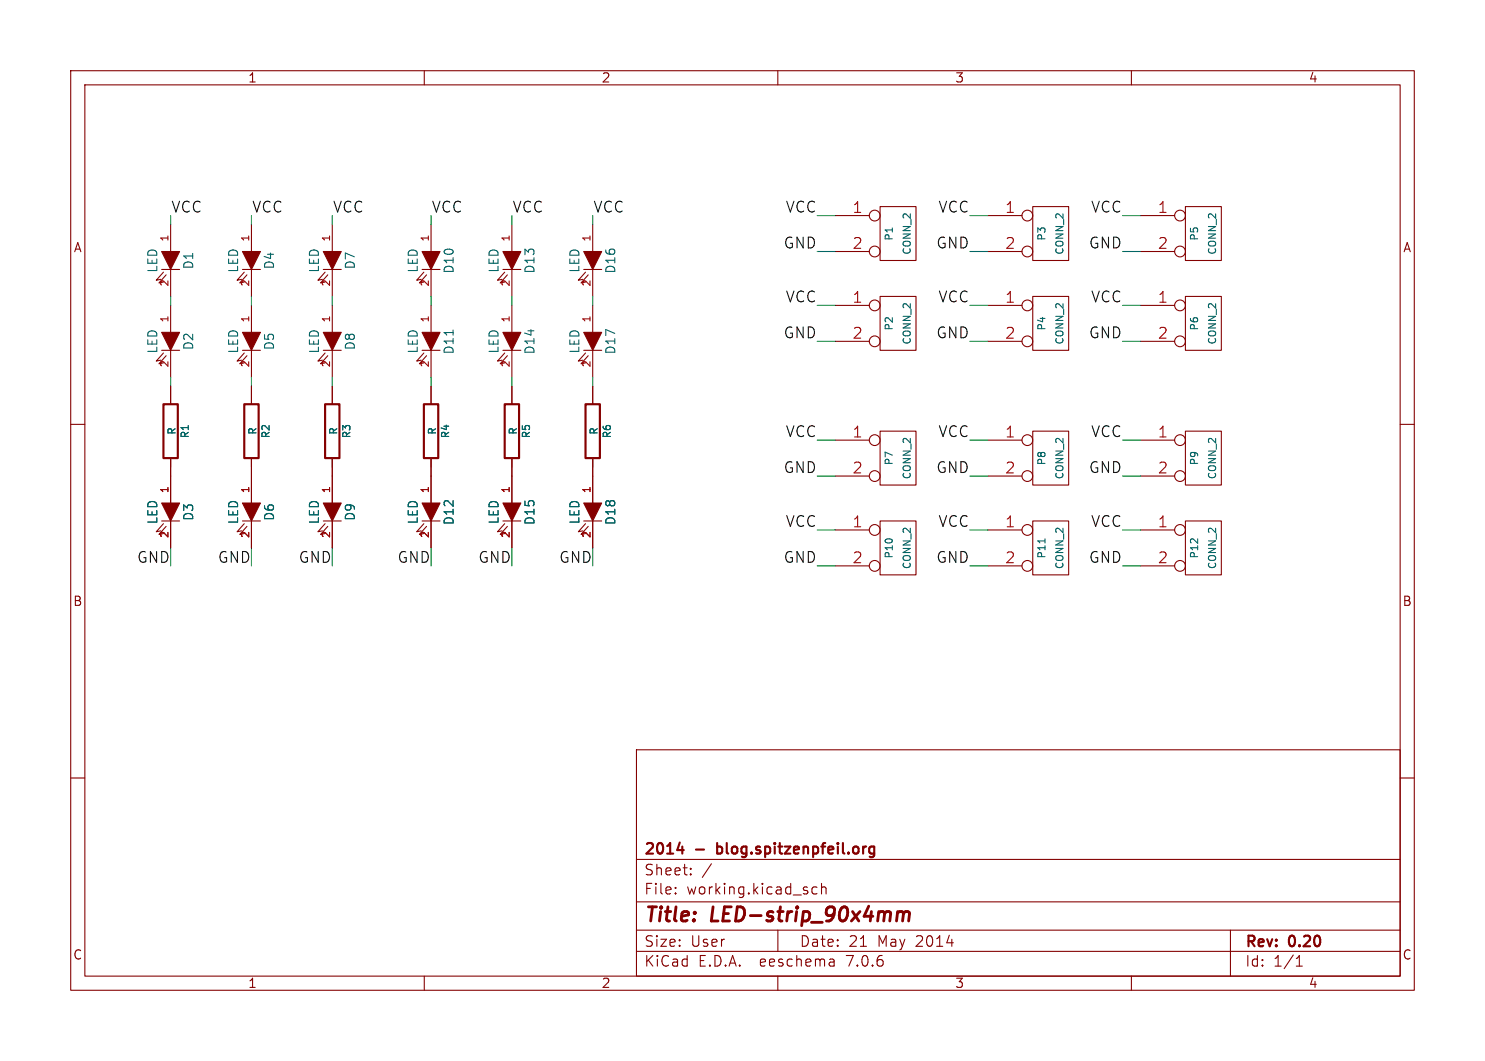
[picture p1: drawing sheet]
(kicad_sch (version 20230121) (generator eeschema)

 (paper "User" 210.007 150.012)

 (title_block
  (title "LED-strip_90x4mm")
  (date "21 May 2014")
  (rev "0.20")
  (company "2014 - blog.spitzenpfeil.org"))

 (lib_symbols
  (symbol "LED-strip_90x4mm-rescue:CONN_2" (pin_names (offset 1.016) hide) (in_bom yes) (on_board yes)
   (property "Reference" "P" (at -1.27 0 90) (effects (font (size 1.016 1.016))))
   (property "Value" "CONN_2" (at 1.27 0 90) (effects (font (size 1.016 1.016))))
   (property "Footprint" "" (at 0 0 0) (effects (font (size 1.524 1.524))))
   (property "Datasheet" "" (at 0 0 0) (effects (font (size 1.524 1.524))))
   (symbol "CONN_2_0_1"
    (rectangle (start -2.54 3.81) (end 2.54 -3.81) (stroke (width 0) (type solid)) (fill (type none))))
   (symbol "CONN_2_1_1"
    (pin passive inverted (at -8.89 2.54 0) (length 6.35) (name "P1" (effects (font (size 1.524 1.524)))) (number "1" (effects (font (size 1.524 1.524)))))
    (pin passive inverted (at -8.89 -2.54 0) (length 6.35) (name "PM" (effects (font (size 1.524 1.524)))) (number "2" (effects (font (size 1.524 1.524)))))))
  (symbol "LED-strip_90x4mm-rescue:LED" (pin_names (offset 1.016) hide) (in_bom yes) (on_board yes)
   (property "Reference" "D" (at 0 2.54 0) (effects (font (size 1.27 1.27))))
   (property "Value" "LED" (at 0 -2.54 0) (effects (font (size 1.27 1.27))))
   (property "Footprint" "" (at 0 0 0) (effects (font (size 1.524 1.524))))
   (property "Datasheet" "" (at 0 0 0) (effects (font (size 1.524 1.524))))
   (symbol "LED_0_1"
    (polyline (pts (xy 1.27 1.27) (xy 1.27 -1.27)) (stroke (width 0) (type solid)) (fill (type none)))
    (polyline (pts (xy -1.27 1.27) (xy 1.27 0) (xy -1.27 -1.27)) (stroke (width 0) (type solid)) (fill (type outline)))
    (polyline (pts (xy 1.651 -1.016) (xy 2.794 -2.032) (xy 2.667 -1.397)) (stroke (width 0) (type solid)) (fill (type none)))
    (polyline (pts (xy 2.032 -0.635) (xy 3.175 -1.651) (xy 3.048 -1.016)) (stroke (width 0) (type solid)) (fill (type none))))
   (symbol "LED_1_1"
    (pin passive line (at -5.08 0 0) (length 3.81) (name "A" (effects (font (size 1.016 1.016)))) (number "1" (effects (font (size 1.016 1.016)))))
    (pin passive line (at 5.08 0 180) (length 3.81) (name "K" (effects (font (size 1.016 1.016)))) (number "2" (effects (font (size 1.016 1.016)))))))
  (symbol "LED-strip_90x4mm-rescue:R" (pin_numbers hide) (pin_names (offset 0)) (in_bom yes) (on_board yes)
   (property "Reference" "R" (at 2.032 0 90) (effects (font (size 1.016 1.016))))
   (property "Value" "R" (at 0.1778 0.0254 90) (effects (font (size 1.016 1.016))))
   (property "Footprint" "" (at -1.778 0 90) (effects (font (size 0.762 0.762))))
   (property "Datasheet" "" (at 0 0 0) (effects (font (size 0.762 0.762))))
   (symbol "R_0_1"
    (rectangle (start -1.016 3.81) (end 1.016 -3.81) (stroke (width 0.3048) (type solid)) (fill (type none))))
   (symbol "R_1_1"
    (pin passive line (at 0 6.35 270) (length 2.54) (name "~" (effects (font (size 1.524 1.524)))) (number "1" (effects (font (size 1.524 1.524)))))
    (pin passive line (at 0 -6.35 90) (length 2.54) (name "~" (effects (font (size 1.524 1.524)))) (number "2" (effects (font (size 1.524 1.524))))))))


 (wire (pts (xy 46.99 41.91) (xy 46.99 43.18)) (stroke (width 0) (type default)))
 (wire (pts (xy 137.16 80.01) (xy 139.7 80.01)) (stroke (width 0) (type default)))
 (wire (pts (xy 115.57 62.23) (xy 118.11 62.23)) (stroke (width 0) (type default)))
 (wire (pts (xy 158.75 43.18) (xy 161.29 43.18)) (stroke (width 0) (type default)))
 (wire (pts (xy 24.13 64.77) (xy 24.13 66.04)) (stroke (width 0) (type default)))
 (wire (pts (xy 35.56 30.48) (xy 35.56 31.75)) (stroke (width 0) (type default)))
 (wire (pts (xy 35.56 41.91) (xy 35.56 43.18)) (stroke (width 0) (type default)))
 (wire (pts (xy 137.16 30.48) (xy 139.7 30.48)) (stroke (width 0) (type default)))
 (wire (pts (xy 115.57 48.26) (xy 118.11 48.26)) (stroke (width 0) (type default)))
 (wire (pts (xy 137.16 48.26) (xy 139.7 48.26)) (stroke (width 0) (type default)))
 (wire (pts (xy 83.82 77.47) (xy 83.82 80.01)) (stroke (width 0) (type default)))
 (wire (pts (xy 83.82 30.48) (xy 83.82 31.75)) (stroke (width 0) (type default)))
 (wire (pts (xy 115.57 35.56) (xy 118.11 35.56)) (stroke (width 0) (type default)))
 (wire (pts (xy 158.75 80.01) (xy 161.29 80.01)) (stroke (width 0) (type default)))
 (wire (pts (xy 60.96 53.34) (xy 60.96 54.61)) (stroke (width 0) (type default)))
 (wire (pts (xy 115.57 67.31) (xy 118.11 67.31)) (stroke (width 0) (type default)))
 (wire (pts (xy 115.57 74.93) (xy 118.11 74.93)) (stroke (width 0) (type default)))
 (wire (pts (xy 72.39 53.34) (xy 72.39 54.61)) (stroke (width 0) (type default)))
 (wire (pts (xy 60.96 41.91) (xy 60.96 43.18)) (stroke (width 0) (type default)))
 (wire (pts (xy 137.16 67.31) (xy 139.7 67.31)) (stroke (width 0) (type default)))
 (wire (pts (xy 72.39 77.47) (xy 72.39 80.01)) (stroke (width 0) (type default)))
 (wire (pts (xy 24.13 53.34) (xy 24.13 54.61)) (stroke (width 0) (type default)))
 (wire (pts (xy 24.13 41.91) (xy 24.13 43.18)) (stroke (width 0) (type default)))
 (wire (pts (xy 83.82 64.77) (xy 83.82 66.04)) (stroke (width 0) (type default)))
 (wire (pts (xy 24.13 77.47) (xy 24.13 80.01)) (stroke (width 0) (type default)))
 (wire (pts (xy 72.39 30.48) (xy 72.39 31.75)) (stroke (width 0) (type default)))
 (wire (pts (xy 46.99 30.48) (xy 46.99 31.75)) (stroke (width 0) (type default)))
 (wire (pts (xy 115.57 43.18) (xy 118.11 43.18)) (stroke (width 0) (type default)))
 (wire (pts (xy 115.57 30.48) (xy 118.11 30.48)) (stroke (width 0) (type default)))
 (wire (pts (xy 60.96 30.48) (xy 60.96 31.75)) (stroke (width 0) (type default)))
 (wire (pts (xy 158.75 74.93) (xy 161.29 74.93)) (stroke (width 0) (type default)))
 (wire (pts (xy 137.16 62.23) (xy 139.7 62.23)) (stroke (width 0) (type default)))
 (wire (pts (xy 60.96 77.47) (xy 60.96 80.01)) (stroke (width 0) (type default)))
 (wire (pts (xy 137.16 35.56) (xy 139.7 35.56)) (stroke (width 0) (type default)))
 (wire (pts (xy 46.99 53.34) (xy 46.99 54.61)) (stroke (width 0) (type default)))
 (wire (pts (xy 83.82 41.91) (xy 83.82 43.18)) (stroke (width 0) (type default)))
 (wire (pts (xy 158.75 30.48) (xy 161.29 30.48)) (stroke (width 0) (type default)))
 (wire (pts (xy 158.75 48.26) (xy 161.29 48.26)) (stroke (width 0) (type default)))
 (wire (pts (xy 72.39 41.91) (xy 72.39 43.18)) (stroke (width 0) (type default)))
 (wire (pts (xy 46.99 77.47) (xy 46.99 80.01)) (stroke (width 0) (type default)))
 (wire (pts (xy 46.99 64.77) (xy 46.99 66.04)) (stroke (width 0) (type default)))
 (wire (pts (xy 83.82 53.34) (xy 83.82 54.61)) (stroke (width 0) (type default)))
 (wire (pts (xy 158.75 35.56) (xy 161.29 35.56)) (stroke (width 0) (type default)))
 (wire (pts (xy 35.56 64.77) (xy 35.56 66.04)) (stroke (width 0) (type default)))
 (wire (pts (xy 158.75 67.31) (xy 161.29 67.31)) (stroke (width 0) (type default)))
 (wire (pts (xy 72.39 64.77) (xy 72.39 66.04)) (stroke (width 0) (type default)))
 (wire (pts (xy 35.56 77.47) (xy 35.56 80.01)) (stroke (width 0) (type default)))
 (wire (pts (xy 137.16 74.93) (xy 139.7 74.93)) (stroke (width 0) (type default)))
 (wire (pts (xy 35.56 53.34) (xy 35.56 54.61)) (stroke (width 0) (type default)))
 (wire (pts (xy 137.16 43.18) (xy 139.7 43.18)) (stroke (width 0) (type default)))
 (wire (pts (xy 158.75 62.23) (xy 161.29 62.23)) (stroke (width 0) (type default)))
 (wire (pts (xy 60.96 64.77) (xy 60.96 66.04)) (stroke (width 0) (type default)))
 (wire (pts (xy 115.57 80.01) (xy 118.11 80.01)) (stroke (width 0) (type default)))
 (wire (pts (xy 24.13 30.48) (xy 24.13 31.75)) (stroke (width 0) (type default)))

 (label "VCC" (at 46.99 30.48 0) (effects (font (size 1.524 1.524)) (justify left bottom)))
 (label "GND" (at 46.99 80.01 180) (effects (font (size 1.524 1.524)) (justify right bottom)))
 (label "GND" (at 158.75 48.26 180) (effects (font (size 1.524 1.524)) (justify right bottom)))
 (label "GND" (at 115.57 48.26 180) (effects (font (size 1.524 1.524)) (justify right bottom)))
 (label "GND" (at 115.57 67.31 180) (effects (font (size 1.524 1.524)) (justify right bottom)))
 (label "VCC" (at 35.56 30.48 0) (effects (font (size 1.524 1.524)) (justify left bottom)))
 (label "GND" (at 24.13 80.01 180) (effects (font (size 1.524 1.524)) (justify right bottom)))
 (label "VCC" (at 83.82 30.48 0) (effects (font (size 1.524 1.524)) (justify left bottom)))
 (label "GND" (at 60.96 80.01 180) (effects (font (size 1.524 1.524)) (justify right bottom)))
 (label "VCC" (at 24.13 30.48 0) (effects (font (size 1.524 1.524)) (justify left bottom)))
 (label "VCC" (at 158.75 43.18 180) (effects (font (size 1.524 1.524)) (justify right bottom)))
 (label "GND" (at 158.75 80.01 180) (effects (font (size 1.524 1.524)) (justify right bottom)))
 (label "GND" (at 137.16 48.26 180) (effects (font (size 1.524 1.524)) (justify right bottom)))
 (label "GND" (at 115.57 80.01 180) (effects (font (size 1.524 1.524)) (justify right bottom)))
 (label "VCC" (at 137.16 74.93 180) (effects (font (size 1.524 1.524)) (justify right bottom)))
 (label "VCC" (at 115.57 30.48 180) (effects (font (size 1.524 1.524)) (justify right bottom)))
 (label "VCC" (at 137.16 43.18 180) (effects (font (size 1.524 1.524)) (justify right bottom)))
 (label "GND" (at 137.16 67.31 180) (effects (font (size 1.524 1.524)) (justify right bottom)))
 (label "VCC" (at 115.57 74.93 180) (effects (font (size 1.524 1.524)) (justify right bottom)))
 (label "GND" (at 35.56 80.01 180) (effects (font (size 1.524 1.524)) (justify right bottom)))
 (label "VCC" (at 158.75 30.48 180) (effects (font (size 1.524 1.524)) (justify right bottom)))
 (label "VCC" (at 60.96 30.48 0) (effects (font (size 1.524 1.524)) (justify left bottom)))
 (label "GND" (at 72.39 80.01 180) (effects (font (size 1.524 1.524)) (justify right bottom)))
 (label "VCC" (at 137.16 62.23 180) (effects (font (size 1.524 1.524)) (justify right bottom)))
 (label "VCC" (at 72.39 30.48 0) (effects (font (size 1.524 1.524)) (justify left bottom)))
 (label "GND" (at 158.75 67.31 180) (effects (font (size 1.524 1.524)) (justify right bottom)))
 (label "VCC" (at 115.57 43.18 180) (effects (font (size 1.524 1.524)) (justify right bottom)))
 (label "VCC" (at 115.57 62.23 180) (effects (font (size 1.524 1.524)) (justify right bottom)))
 (label "VCC" (at 137.16 30.48 180) (effects (font (size 1.524 1.524)) (justify right bottom)))
 (label "GND" (at 137.16 35.56 180) (effects (font (size 1.524 1.524)) (justify right bottom)))
 (label "GND" (at 137.16 80.01 180) (effects (font (size 1.524 1.524)) (justify right bottom)))
 (label "VCC" (at 158.75 74.93 180) (effects (font (size 1.524 1.524)) (justify right bottom)))
 (label "VCC" (at 158.75 62.23 180) (effects (font (size 1.524 1.524)) (justify right bottom)))
 (label "GND" (at 158.75 35.56 180) (effects (font (size 1.524 1.524)) (justify right bottom)))
 (label "GND" (at 83.82 80.01 180) (effects (font (size 1.524 1.524)) (justify right bottom)))
 (label "GND" (at 115.57 35.56 180) (effects (font (size 1.524 1.524)) (justify right bottom)))

 (symbol (lib_id "LED-strip_90x4mm-rescue:LED") (at 24.13 36.83 270) (unit 1) (in_bom yes) (on_board yes) (dnp no)
  (property "Reference" "D1" (at 26.67 36.83 0) (effects (font (size 1.27 1.27))))
  (property "Value" "LED" (at 21.59 36.83 0) (effects (font (size 1.27 1.27))))
  (property "Footprint" "" (at 24.13 36.83 0) (effects (font (size 1.524 1.524))))
  (property "Datasheet" "" (at 24.13 36.83 0) (effects (font (size 1.524 1.524)))) (pin "1") (pin "2"))

 (symbol (lib_id "LED-strip_90x4mm-rescue:LED") (at 24.13 48.26 270) (unit 1) (in_bom yes) (on_board yes) (dnp no)
  (property "Reference" "D2" (at 26.67 48.26 0) (effects (font (size 1.27 1.27))))
  (property "Value" "LED" (at 21.59 48.26 0) (effects (font (size 1.27 1.27))))
  (property "Footprint" "" (at 24.13 48.26 0) (effects (font (size 1.524 1.524))))
  (property "Datasheet" "" (at 24.13 48.26 0) (effects (font (size 1.524 1.524)))) (pin "1") (pin "2"))

 (symbol (lib_id "LED-strip_90x4mm-rescue:LED") (at 24.13 72.39 270) (unit 1) (in_bom yes) (on_board yes) (dnp no)
  (property "Reference" "D3" (at 26.67 72.39 0) (effects (font (size 1.27 1.27))))
  (property "Value" "LED" (at 21.59 72.39 0) (effects (font (size 1.27 1.27))))
  (property "Footprint" "" (at 24.13 72.39 0) (effects (font (size 1.524 1.524))))
  (property "Datasheet" "" (at 24.13 72.39 0) (effects (font (size 1.524 1.524)))) (pin "1") (pin "2"))

 (symbol (lib_id "LED-strip_90x4mm-rescue:R") (at 24.13 60.96 0) (unit 1) (in_bom yes) (on_board yes) (dnp no)
  (property "Reference" "R1" (at 26.162 60.96 90) (effects (font (size 1.016 1.016))))
  (property "Value" "R" (at 24.3078 60.9346 90) (effects (font (size 1.016 1.016))))
  (property "Footprint" "" (at 22.352 60.96 90) (effects (font (size 0.762 0.762))))
  (property "Datasheet" "" (at 24.13 60.96 0) (effects (font (size 0.762 0.762)))) (pin "1") (pin "2"))

 (symbol (lib_id "LED-strip_90x4mm-rescue:CONN_2") (at 127 33.02 0) (unit 1) (in_bom yes) (on_board yes) (dnp no)
  (property "Reference" "P1" (at 125.73 33.02 90) (effects (font (size 1.016 1.016))))
  (property "Value" "CONN_2" (at 128.27 33.02 90) (effects (font (size 1.016 1.016))))
  (property "Footprint" "" (at 127 33.02 0) (effects (font (size 1.524 1.524))))
  (property "Datasheet" "" (at 127 33.02 0) (effects (font (size 1.524 1.524)))) (pin "1") (pin "2"))

 (symbol (lib_id "LED-strip_90x4mm-rescue:CONN_2") (at 127 45.72 0) (unit 1) (in_bom yes) (on_board yes) (dnp no)
  (property "Reference" "P2" (at 125.73 45.72 90) (effects (font (size 1.016 1.016))))
  (property "Value" "CONN_2" (at 128.27 45.72 90) (effects (font (size 1.016 1.016))))
  (property "Footprint" "" (at 127 45.72 0) (effects (font (size 1.524 1.524))))
  (property "Datasheet" "" (at 127 45.72 0) (effects (font (size 1.524 1.524)))) (pin "1") (pin "2"))

 (symbol (lib_id "LED-strip_90x4mm-rescue:LED") (at 35.56 36.83 270) (unit 1) (in_bom yes) (on_board yes) (dnp no)
  (property "Reference" "D4" (at 38.1 36.83 0) (effects (font (size 1.27 1.27))))
  (property "Value" "LED" (at 33.02 36.83 0) (effects (font (size 1.27 1.27))))
  (property "Footprint" "" (at 35.56 36.83 0) (effects (font (size 1.524 1.524))))
  (property "Datasheet" "" (at 35.56 36.83 0) (effects (font (size 1.524 1.524)))) (pin "1") (pin "2"))

 (symbol (lib_id "LED-strip_90x4mm-rescue:LED") (at 35.56 48.26 270) (unit 1) (in_bom yes) (on_board yes) (dnp no)
  (property "Reference" "D5" (at 38.1 48.26 0) (effects (font (size 1.27 1.27))))
  (property "Value" "LED" (at 33.02 48.26 0) (effects (font (size 1.27 1.27))))
  (property "Footprint" "" (at 35.56 48.26 0) (effects (font (size 1.524 1.524))))
  (property "Datasheet" "" (at 35.56 48.26 0) (effects (font (size 1.524 1.524)))) (pin "1") (pin "2"))

 (symbol (lib_id "LED-strip_90x4mm-rescue:LED") (at 35.56 72.39 270) (unit 1) (in_bom yes) (on_board yes) (dnp no)
  (property "Reference" "D6" (at 38.1 72.39 0) (effects (font (size 1.27 1.27))))
  (property "Value" "LED" (at 33.02 72.39 0) (effects (font (size 1.27 1.27))))
  (property "Footprint" "" (at 35.56 72.39 0) (effects (font (size 1.524 1.524))))
  (property "Datasheet" "" (at 35.56 72.39 0) (effects (font (size 1.524 1.524)))) (pin "1") (pin "2"))

 (symbol (lib_id "LED-strip_90x4mm-rescue:R") (at 35.56 60.96 0) (unit 1) (in_bom yes) (on_board yes) (dnp no)
  (property "Reference" "R2" (at 37.592 60.96 90) (effects (font (size 1.016 1.016))))
  (property "Value" "R" (at 35.7378 60.9346 90) (effects (font (size 1.016 1.016))))
  (property "Footprint" "" (at 33.782 60.96 90) (effects (font (size 0.762 0.762))))
  (property "Datasheet" "" (at 35.56 60.96 0) (effects (font (size 0.762 0.762)))) (pin "1") (pin "2"))

 (symbol (lib_id "LED-strip_90x4mm-rescue:LED") (at 46.99 36.83 270) (unit 1) (in_bom yes) (on_board yes) (dnp no)
  (property "Reference" "D7" (at 49.53 36.83 0) (effects (font (size 1.27 1.27))))
  (property "Value" "LED" (at 44.45 36.83 0) (effects (font (size 1.27 1.27))))
  (property "Footprint" "" (at 46.99 36.83 0) (effects (font (size 1.524 1.524))))
  (property "Datasheet" "" (at 46.99 36.83 0) (effects (font (size 1.524 1.524)))) (pin "1") (pin "2"))

 (symbol (lib_id "LED-strip_90x4mm-rescue:LED") (at 46.99 48.26 270) (unit 1) (in_bom yes) (on_board yes) (dnp no)
  (property "Reference" "D8" (at 49.53 48.26 0) (effects (font (size 1.27 1.27))))
  (property "Value" "LED" (at 44.45 48.26 0) (effects (font (size 1.27 1.27))))
  (property "Footprint" "" (at 46.99 48.26 0) (effects (font (size 1.524 1.524))))
  (property "Datasheet" "" (at 46.99 48.26 0) (effects (font (size 1.524 1.524)))) (pin "1") (pin "2"))

 (symbol (lib_id "LED-strip_90x4mm-rescue:LED") (at 46.99 72.39 270) (unit 1) (in_bom yes) (on_board yes) (dnp no)
  (property "Reference" "D9" (at 49.53 72.39 0) (effects (font (size 1.27 1.27))))
  (property "Value" "LED" (at 44.45 72.39 0) (effects (font (size 1.27 1.27))))
  (property "Footprint" "" (at 46.99 72.39 0) (effects (font (size 1.524 1.524))))
  (property "Datasheet" "" (at 46.99 72.39 0) (effects (font (size 1.524 1.524)))) (pin "1") (pin "2"))

 (symbol (lib_id "LED-strip_90x4mm-rescue:R") (at 46.99 60.96 0) (unit 1) (in_bom yes) (on_board yes) (dnp no)
  (property "Reference" "R3" (at 49.022 60.96 90) (effects (font (size 1.016 1.016))))
  (property "Value" "R" (at 47.1678 60.9346 90) (effects (font (size 1.016 1.016))))
  (property "Footprint" "" (at 45.212 60.96 90) (effects (font (size 0.762 0.762))))
  (property "Datasheet" "" (at 46.99 60.96 0) (effects (font (size 0.762 0.762)))) (pin "1") (pin "2"))

 (symbol (lib_id "LED-strip_90x4mm-rescue:CONN_2") (at 148.59 33.02 0) (unit 1) (in_bom yes) (on_board yes) (dnp no)
  (property "Reference" "P3" (at 147.32 33.02 90) (effects (font (size 1.016 1.016))))
  (property "Value" "CONN_2" (at 149.86 33.02 90) (effects (font (size 1.016 1.016))))
  (property "Footprint" "" (at 148.59 33.02 0) (effects (font (size 1.524 1.524))))
  (property "Datasheet" "" (at 148.59 33.02 0) (effects (font (size 1.524 1.524)))) (pin "1") (pin "2"))

 (symbol (lib_id "LED-strip_90x4mm-rescue:CONN_2") (at 148.59 45.72 0) (unit 1) (in_bom yes) (on_board yes) (dnp no)
  (property "Reference" "P4" (at 147.32 45.72 90) (effects (font (size 1.016 1.016))))
  (property "Value" "CONN_2" (at 149.86 45.72 90) (effects (font (size 1.016 1.016))))
  (property "Footprint" "" (at 148.59 45.72 0) (effects (font (size 1.524 1.524))))
  (property "Datasheet" "" (at 148.59 45.72 0) (effects (font (size 1.524 1.524)))) (pin "1") (pin "2"))

 (symbol (lib_id "LED-strip_90x4mm-rescue:CONN_2") (at 170.18 33.02 0) (unit 1) (in_bom yes) (on_board yes) (dnp no)
  (property "Reference" "P5" (at 168.91 33.02 90) (effects (font (size 1.016 1.016))))
  (property "Value" "CONN_2" (at 171.45 33.02 90) (effects (font (size 1.016 1.016))))
  (property "Footprint" "" (at 170.18 33.02 0) (effects (font (size 1.524 1.524))))
  (property "Datasheet" "" (at 170.18 33.02 0) (effects (font (size 1.524 1.524)))) (pin "1") (pin "2"))

 (symbol (lib_id "LED-strip_90x4mm-rescue:CONN_2") (at 170.18 45.72 0) (unit 1) (in_bom yes) (on_board yes) (dnp no)
  (property "Reference" "P6" (at 168.91 45.72 90) (effects (font (size 1.016 1.016))))
  (property "Value" "CONN_2" (at 171.45 45.72 90) (effects (font (size 1.016 1.016))))
  (property "Footprint" "" (at 170.18 45.72 0) (effects (font (size 1.524 1.524))))
  (property "Datasheet" "" (at 170.18 45.72 0) (effects (font (size 1.524 1.524)))) (pin "1") (pin "2"))

 (symbol (lib_id "LED-strip_90x4mm-rescue:LED") (at 60.96 36.83 270) (unit 1) (in_bom yes) (on_board yes) (dnp no)
  (property "Reference" "D10" (at 63.5 36.83 0) (effects (font (size 1.27 1.27))))
  (property "Value" "LED" (at 58.42 36.83 0) (effects (font (size 1.27 1.27))))
  (property "Footprint" "" (at 60.96 36.83 0) (effects (font (size 1.524 1.524))))
  (property "Datasheet" "" (at 60.96 36.83 0) (effects (font (size 1.524 1.524)))) (pin "1") (pin "2"))

 (symbol (lib_id "LED-strip_90x4mm-rescue:LED") (at 60.96 48.26 270) (unit 1) (in_bom yes) (on_board yes) (dnp no)
  (property "Reference" "D11" (at 63.5 48.26 0) (effects (font (size 1.27 1.27))))
  (property "Value" "LED" (at 58.42 48.26 0) (effects (font (size 1.27 1.27))))
  (property "Footprint" "" (at 60.96 48.26 0) (effects (font (size 1.524 1.524))))
  (property "Datasheet" "" (at 60.96 48.26 0) (effects (font (size 1.524 1.524)))) (pin "1") (pin "2"))

 (symbol (lib_id "LED-strip_90x4mm-rescue:LED") (at 60.96 72.39 270) (unit 1) (in_bom yes) (on_board yes) (dnp no)
  (property "Reference" "D12" (at 63.5 72.39 0) (effects (font (size 1.27 1.27))))
  (property "Value" "LED" (at 58.42 72.39 0) (effects (font (size 1.27 1.27))))
  (property "Footprint" "" (at 60.96 72.39 0) (effects (font (size 1.524 1.524))))
  (property "Datasheet" "" (at 60.96 72.39 0) (effects (font (size 1.524 1.524)))) (pin "1") (pin "2"))

 (symbol (lib_id "LED-strip_90x4mm-rescue:R") (at 60.96 60.96 0) (unit 1) (in_bom yes) (on_board yes) (dnp no)
  (property "Reference" "R4" (at 62.992 60.96 90) (effects (font (size 1.016 1.016))))
  (property "Value" "R" (at 61.1378 60.9346 90) (effects (font (size 1.016 1.016))))
  (property "Footprint" "" (at 59.182 60.96 90) (effects (font (size 0.762 0.762))))
  (property "Datasheet" "" (at 60.96 60.96 0) (effects (font (size 0.762 0.762)))) (pin "1") (pin "2"))

 (symbol (lib_id "LED-strip_90x4mm-rescue:LED") (at 72.39 36.83 270) (unit 1) (in_bom yes) (on_board yes) (dnp no)
  (property "Reference" "D13" (at 74.93 36.83 0) (effects (font (size 1.27 1.27))))
  (property "Value" "LED" (at 69.85 36.83 0) (effects (font (size 1.27 1.27))))
  (property "Footprint" "" (at 72.39 36.83 0) (effects (font (size 1.524 1.524))))
  (property "Datasheet" "" (at 72.39 36.83 0) (effects (font (size 1.524 1.524)))) (pin "1") (pin "2"))

 (symbol (lib_id "LED-strip_90x4mm-rescue:LED") (at 72.39 48.26 270) (unit 1) (in_bom yes) (on_board yes) (dnp no)
  (property "Reference" "D14" (at 74.93 48.26 0) (effects (font (size 1.27 1.27))))
  (property "Value" "LED" (at 69.85 48.26 0) (effects (font (size 1.27 1.27))))
  (property "Footprint" "" (at 72.39 48.26 0) (effects (font (size 1.524 1.524))))
  (property "Datasheet" "" (at 72.39 48.26 0) (effects (font (size 1.524 1.524)))) (pin "1") (pin "2"))

 (symbol (lib_id "LED-strip_90x4mm-rescue:LED") (at 72.39 72.39 270) (unit 1) (in_bom yes) (on_board yes) (dnp no)
  (property "Reference" "D15" (at 74.93 72.39 0) (effects (font (size 1.27 1.27))))
  (property "Value" "LED" (at 69.85 72.39 0) (effects (font (size 1.27 1.27))))
  (property "Footprint" "" (at 72.39 72.39 0) (effects (font (size 1.524 1.524))))
  (property "Datasheet" "" (at 72.39 72.39 0) (effects (font (size 1.524 1.524)))) (pin "1") (pin "2"))

 (symbol (lib_id "LED-strip_90x4mm-rescue:R") (at 72.39 60.96 0) (unit 1) (in_bom yes) (on_board yes) (dnp no)
  (property "Reference" "R5" (at 74.422 60.96 90) (effects (font (size 1.016 1.016))))
  (property "Value" "R" (at 72.5678 60.9346 90) (effects (font (size 1.016 1.016))))
  (property "Footprint" "" (at 70.612 60.96 90) (effects (font (size 0.762 0.762))))
  (property "Datasheet" "" (at 72.39 60.96 0) (effects (font (size 0.762 0.762)))) (pin "1") (pin "2"))

 (symbol (lib_id "LED-strip_90x4mm-rescue:LED") (at 83.82 36.83 270) (unit 1) (in_bom yes) (on_board yes) (dnp no)
  (property "Reference" "D16" (at 86.36 36.83 0) (effects (font (size 1.27 1.27))))
  (property "Value" "LED" (at 81.28 36.83 0) (effects (font (size 1.27 1.27))))
  (property "Footprint" "" (at 83.82 36.83 0) (effects (font (size 1.524 1.524))))
  (property "Datasheet" "" (at 83.82 36.83 0) (effects (font (size 1.524 1.524)))) (pin "1") (pin "2"))

 (symbol (lib_id "LED-strip_90x4mm-rescue:LED") (at 83.82 48.26 270) (unit 1) (in_bom yes) (on_board yes) (dnp no)
  (property "Reference" "D17" (at 86.36 48.26 0) (effects (font (size 1.27 1.27))))
  (property "Value" "LED" (at 81.28 48.26 0) (effects (font (size 1.27 1.27))))
  (property "Footprint" "" (at 83.82 48.26 0) (effects (font (size 1.524 1.524))))
  (property "Datasheet" "" (at 83.82 48.26 0) (effects (font (size 1.524 1.524)))) (pin "1") (pin "2"))

 (symbol (lib_id "LED-strip_90x4mm-rescue:LED") (at 83.82 72.39 270) (unit 1) (in_bom yes) (on_board yes) (dnp no)
  (property "Reference" "D18" (at 86.36 72.39 0) (effects (font (size 1.27 1.27))))
  (property "Value" "LED" (at 81.28 72.39 0) (effects (font (size 1.27 1.27))))
  (property "Footprint" "" (at 83.82 72.39 0) (effects (font (size 1.524 1.524))))
  (property "Datasheet" "" (at 83.82 72.39 0) (effects (font (size 1.524 1.524)))) (pin "1") (pin "2"))

 (symbol (lib_id "LED-strip_90x4mm-rescue:R") (at 83.82 60.96 0) (unit 1) (in_bom yes) (on_board yes) (dnp no)
  (property "Reference" "R6" (at 85.852 60.96 90) (effects (font (size 1.016 1.016))))
  (property "Value" "R" (at 83.9978 60.9346 90) (effects (font (size 1.016 1.016))))
  (property "Footprint" "" (at 82.042 60.96 90) (effects (font (size 0.762 0.762))))
  (property "Datasheet" "" (at 83.82 60.96 0) (effects (font (size 0.762 0.762)))) (pin "1") (pin "2"))

 (symbol (lib_id "LED-strip_90x4mm-rescue:CONN_2") (at 127 64.77 0) (unit 1) (in_bom yes) (on_board yes) (dnp no)
  (property "Reference" "P7" (at 125.73 64.77 90) (effects (font (size 1.016 1.016))))
  (property "Value" "CONN_2" (at 128.27 64.77 90) (effects (font (size 1.016 1.016))))
  (property "Footprint" "" (at 127 64.77 0) (effects (font (size 1.524 1.524))))
  (property "Datasheet" "" (at 127 64.77 0) (effects (font (size 1.524 1.524)))) (pin "1") (pin "2"))

 (symbol (lib_id "LED-strip_90x4mm-rescue:CONN_2") (at 127 77.47 0) (unit 1) (in_bom yes) (on_board yes) (dnp no)
  (property "Reference" "P10" (at 125.73 77.47 90) (effects (font (size 1.016 1.016))))
  (property "Value" "CONN_2" (at 128.27 77.47 90) (effects (font (size 1.016 1.016))))
  (property "Footprint" "" (at 127 77.47 0) (effects (font (size 1.524 1.524))))
  (property "Datasheet" "" (at 127 77.47 0) (effects (font (size 1.524 1.524)))) (pin "1") (pin "2"))

 (symbol (lib_id "LED-strip_90x4mm-rescue:CONN_2") (at 148.59 64.77 0) (unit 1) (in_bom yes) (on_board yes) (dnp no)
  (property "Reference" "P8" (at 147.32 64.77 90) (effects (font (size 1.016 1.016))))
  (property "Value" "CONN_2" (at 149.86 64.77 90) (effects (font (size 1.016 1.016))))
  (property "Footprint" "" (at 148.59 64.77 0) (effects (font (size 1.524 1.524))))
  (property "Datasheet" "" (at 148.59 64.77 0) (effects (font (size 1.524 1.524)))) (pin "1") (pin "2"))

 (symbol (lib_id "LED-strip_90x4mm-rescue:CONN_2") (at 148.59 77.47 0) (unit 1) (in_bom yes) (on_board yes) (dnp no)
  (property "Reference" "P11" (at 147.32 77.47 90) (effects (font (size 1.016 1.016))))
  (property "Value" "CONN_2" (at 149.86 77.47 90) (effects (font (size 1.016 1.016))))
  (property "Footprint" "" (at 148.59 77.47 0) (effects (font (size 1.524 1.524))))
  (property "Datasheet" "" (at 148.59 77.47 0) (effects (font (size 1.524 1.524)))) (pin "1") (pin "2"))

 (symbol (lib_id "LED-strip_90x4mm-rescue:CONN_2") (at 170.18 64.77 0) (unit 1) (in_bom yes) (on_board yes) (dnp no)
  (property "Reference" "P9" (at 168.91 64.77 90) (effects (font (size 1.016 1.016))))
  (property "Value" "CONN_2" (at 171.45 64.77 90) (effects (font (size 1.016 1.016))))
  (property "Footprint" "" (at 170.18 64.77 0) (effects (font (size 1.524 1.524))))
  (property "Datasheet" "" (at 170.18 64.77 0) (effects (font (size 1.524 1.524)))) (pin "1") (pin "2"))

 (symbol (lib_id "LED-strip_90x4mm-rescue:CONN_2") (at 170.18 77.47 0) (unit 1) (in_bom yes) (on_board yes) (dnp no)
  (property "Reference" "P12" (at 168.91 77.47 90) (effects (font (size 1.016 1.016))))
  (property "Value" "CONN_2" (at 171.45 77.47 90) (effects (font (size 1.016 1.016))))
  (property "Footprint" "" (at 170.18 77.47 0) (effects (font (size 1.524 1.524))))
  (property "Datasheet" "" (at 170.18 77.47 0) (effects (font (size 1.524 1.524)))) (pin "1") (pin "2"))

 (sheet_instances (path "" (page "1"))))
